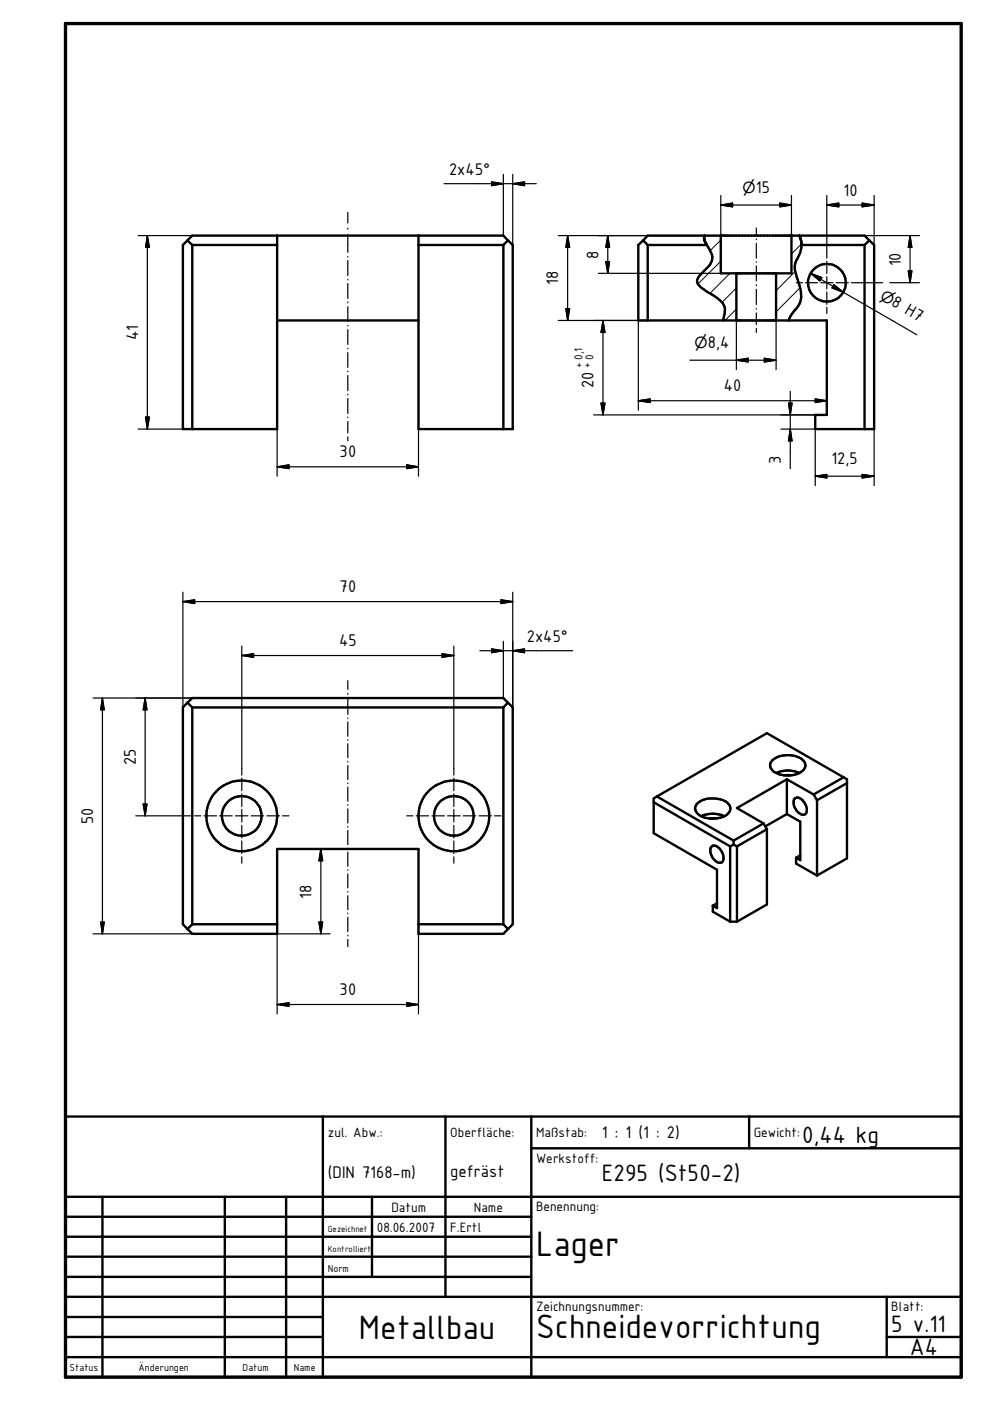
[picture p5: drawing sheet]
<svg xmlns="http://www.w3.org/2000/svg" width="210mm" height="297mm" viewBox="0 0 210 297" stroke-linecap="round" stroke-linejoin="round" font-family="sans-serif">
<g fill="none" stroke="#000" stroke-width=".51">
<path d="M39.8 51l1 .9M40.8 51.9v39.1M40.8 51.9h18M58.8 50v41h-20v-39.1l2-1.9h65.9l1 1M88.7 50v41h20v-39.1l-1-.9M88.7 51.9h18M106.7 51.9v39.1M107.7 51l-1 .9M136.4 51l-1.1 .9v16h40v20.1h-2.5v3h12.5v-39.1l-1-.9M136.4 51l.9-1h46l1 1M136.4 51l.9 .9M137.3 51.9h12.6"/>
<path d="M137.3 51.9v16M149.4 50l-.1 .8 .6 1.1M149.9 51.9a4.8 4.8 0 0 1 1.1 3.1l-.1 .4a10.4 10.4 0 0 1-2.6 3.1 1.42 1.42 0 0 0 .1 2.2l.9 .7a17.3 17.3 0 0 1 4 2.9 3.4 3.4 0 0 1 .1 3.2v.4M152.8 50v8h15v-8M156.1 58v9.9M164.5 58v9.9M169.5 50l.3 .9 .1 1M169.7 50.5v.1M169.9 51.9h13.4M169.9 51.9a10.4 10.4 0 0 1-1.3 4l-.1 1.2 .3 1.1a13.6 13.6 0 0 1 1 5.3l-.3 .9-1.6 2.2-.6 1.3M183.3 51.9v39.1M184.3 51l-1 .9"/>
<path d="M58.8 67.9h29.9M39.8 149l1-1h65.9l2 2v46l-1 1M39.8 149l-1 1v46l1 1M39.8 149l1 1M40.8 150v46M40.8 150h65.9M106.7 150v46M107.7 149l-1 1M138.6 170.1l16.2 9.4M139.3 168.9l-.7 .4v7.4l13.4 7.7v8.1l-.9-.5M139.3 168.9l16.2 9.3M147.7 170.6a5.3 5.3 0 0 1 6.7-.2 1.57 1.57 0 0 1-.6 2.6 5.5 5.5 0 0 1-6-.6l-.3-.5a1.18 1.18 0 0 1 .2-1.3z"/>
<path d="M148.7 173.1a5.7 5.7 0 0 1 4.8 0M150.5 173.5h1.3M150.8 179.6l.1-.1a1.52 1.52 0 0 1 2 .9 1.91 1.91 0 0 1 .2 2.4l-.2 .1a2.22 2.22 0 0 1-2.2-2l-.1-.6zM154.8 179.5v15.9M155.5 178.2v.9M155.5 179.1l.8 .4M155.5 179.1l-.7 .4M156.3 179.5v15.9M161.9 174.6l-6.4 3.6M161.9 174.6l.7 1.2M162.6 175.8l-6.3 3.7M162.6 175.8v16l-6.3 3.6"/>
<path d="M163.8 161.2a5.3 5.3 0 0 1 6.5 .1 1.53 1.53 0 0 1-.6 2.5 5.9 5.9 0 0 1-5.8-.3 1.47 1.47 0 0 1-.1-2.3zM164.6 163.9a5.9 5.9 0 0 1 4.9 0M166.4 164.4h1.3M166.8 172.6l2.9 1.6v8.2l-.9-.5M166.8 172.6l-4.5 2.6M166.8 165.2l5.7 3.2M166.8 165.2v7.4M166.8 165.2l-10.5 6.1 5.6 3.3M168.6 169.2a1.49 1.49 0 0 1 2 1l.5 1.2a1.05 1.05 0 0 1-.8 1.4 2.66 2.66 0 0 1-2-3.2zM172.5 168.4l.7 1.3M173.2 169.7v15.9M178.9 164.8l-16.3-9.4-23.3 13.5"/>
<path d="M178.9 164.8l.7 .4v16.8l-6.4 3.6M178.9 164.8l-6.4 3.6M179.6 166l-6.4 3.7M39.8 197l1 1h18v-18h29.9v18h18l1-1M40.8 196l-1 1M40.8 196h18M88.7 196h18M106.7 196l1 1M151.1 192v1.3l3.7 2.1M152 191.5l-.9 .5M154.8 195.4h1.5M168.8 181.9v1.2l4.4 2.5"/>
<path d="M169.7 181.4l-.9 .5M13.9 236.7h189.9v55.3h-189.9zM68.5 236.7v55.3M94.4 236.7v38.3M112.6 236.7v55.3M158.8 236.7v6.8M13.9 258h98.7M13.9 253.7h189.9M21.7 253.7v38.3M47.7 253.7v38.3M60.7 253.7v38.3M78.9 253.7v17"/>
<path d="M112.6 243.5h91.2M13.9 262.2h98.7M13.9 266.4h98.7M13.9 270.7h98.7M13.9 275h189.9M13.9 279.2h54.6M188 275v12.7M13.9 283.5h54.6M13.9 287.7h189.9M188 283.5h15.8"/>
<circle cx="175.3" cy="60" r="4"/>
<circle cx="51.3" cy="173" r="7.5"/>
<circle cx="51.3" cy="173" r="4.2"/>
<circle cx="96.2" cy="173" r="7.5"/>
<circle cx="96.2" cy="173" r="4.2"/>
</g>
<circle cx="167.8" cy="50" r=".25" fill="#000"/>
<path d="M13.9 5h189.9v287h-189.9z" fill="none" stroke="#000" stroke-width=".71"/>
<path d="M152.8 55.4l-4.8 4.8M152.8 50.9l-2.2 2.2M154.8 58l-4.3 4.2M168.6 57.5l-4.1 4.1M169.9 51.7l-2.1 2.1M156.1 65.5l-2.4 2.4M156.1 61l-3 3.1M167.3 67.9h-.1M169.6 61l-5.1 5.1" fill="none" stroke="#000" stroke-width=".21"/>
<g fill="none" stroke="#000" stroke-width=".25">
<path d="M94.1 38.9h19.6M104.2 38.6l2.5 .3-2.5 .5zM106.7 37v13M108.7 38.9l2.5-.3v.8zM108.7 37v14.9M29.3 50h11.5M31.2 50l.5 2.5h-.8zM31.2 50v41M73.7 45v2.3M73.7 48.4v.2M73.7 49.7v3.8M73.7 54.4v.1"/>
<path d="M73.7 55.2v3.2M73.7 59.2v.2M120.4 50l.4 2.5h-.8zM120.4 50v17.9M126.9 58h25.9M128.4 55.5h.8l-.3 2.5zM128.9 50l.3 2.5h-.8zM128.9 50v8M152.8 43.5l2.5-.4v.8zM152.8 41.4v8.6h-34.4M152.8 43.5h15M160.4 48.3v1.6"/>
<path d="M160.4 50.7v.1M160.4 51.6v3.1M160.4 55.5v.1M160.4 56.4v3.2M165.4 43.1l2.4 .4-2.4 .4zM167.8 41.4v8.6M168.8 59.9h1.3M170.8 59.9h2.6M171.9 58l2.3 .8-.4 .8zM171.9 58l22.5 13M174 59.9h2.6M175.3 43.5l2.5-.4v.8z"/>
<path d="M175.3 41.4v13.3M175.3 55.4v2.6M175.3 58.7v2.6M175.3 43.5h10M177.3 59.9h2.6M180.5 59.9h6.7M182.8 43.1l2.5 .4-2.5 .4zM183.3 50h11.6M185.3 41.4v10.5M188.6 59.9h6.3M192.6 57.4h.7l-.3 2.5zM193 50l.3 2.5h-.7z"/>
<path d="M193 50v9.9M58.8 67.9v33.1M73.7 60.1v3.2M73.7 64.1v.1M73.7 65v3.2M73.7 69v.1M73.7 69.9v3.1M73.7 73.8v.2M73.7 74.8v3.1M73.7 78.7v.1M73.7 79.6v3.2M88.7 67.9v33.1"/>
<path d="M118.4 67.9h18.9M120 65.4h.8l-.4 2.5zM127.8 67.9l.5 2.6h-.9zM127.8 67.9v20.1M135.3 67.9v19.1M146.3 76.4h18.2M156.1 76.4l2.5-.5v.9zM156.1 67.9v10.5M160.4 60.4v.1M160.4 61.3v3.3M160.4 65.4v.1M160.4 66.3v2.5"/>
<path d="M160.4 69.6v.9M162.1 75.9l2.4 .5-2.4 .4zM164.5 67.9v10.5M175.3 61.9v2.6M175.3 65.2v1.3M176.8 60.4l2 1.6-2.4-1zM29.3 91h11.5M30.9 88.4h.8l-.5 2.6zM58.8 99l2.5-.4v.8zM58.8 99h29.9M73.7 83.6v.1M73.7 84.5v3.2"/>
<path d="M73.7 88.4v.2M73.7 89.4v2.4M73.7 92.6v.9M86.2 98.6l2.5 .4-2.5 .4zM125.9 88h46.9M127.4 85.5h.9l-.5 2.5zM135.3 85l2.5-.4v.7zM135.3 85h40M165.6 91h7.2v12M167.2 85.5h.7l-.3 2.5zM167.6 91l.3 2.5h-.7zM167.6 83v16.4"/>
<path d="M172.8 84.6l2.5 .4-2.5 .3zM185.3 91v12M172.8 101l2.5-.4v.7zM172.8 101h12.5M182.8 100.6l2.5 .4-2.5 .3zM38.8 127.6l2.5-.4v.8zM38.8 127.6h69.9M38.8 125.6v24.4M51.3 139l2.5-.4v.8zM51.3 137v27.3M51.3 139h44.9M93.7 138.6l2.5 .4-2.5 .4z"/>
<path d="M96.2 137v27.3M101.7 138h19.7M104.2 137.6l2.5 .4-2.5 .4zM106.2 127.2l2.5 .4-2.5 .4zM106.7 136v12M108.7 138l2.5-.4v.8zM108.7 125.6v24.4M19.7 148h21.1M21.7 148l.4 2.5h-.8zM21.7 148v50M30.8 148l.4 2.5h-.8zM30.8 148v25"/>
<path d="M73.7 144.3v1.9M73.7 147.1v.1M73.7 148.1v3.4M73.7 152.2v.1M73.7 153.1v3M73.7 156.8v.2M73.7 157.7v3M28.8 173h12M30.4 170.5h.8l-.4 2.5zM41.3 173h1.3M43.3 173h2.6M46.6 173h2.6"/>
<path d="M49.9 173h2.7M51.3 165v2.6M51.3 168.3v2.7M51.3 171.6v2.7M51.3 175v2.7M51.3 178.3v2.7M53.3 173h2.6M56.6 173h2.7M59.9 173h1.4M73.7 161.4v.1M73.7 162.3v3M73.7 166v.2"/>
<path d="M73.7 166.9v3M73.7 170.6v.1M73.7 171.5v3M73.7 175.2v.1M73.7 176.1v3M73.7 179.8v.2M86.2 173h1.3M88.2 173h2.7M91.6 173h2.6M94.9 173h2.7M96.2 165v2.6M96.2 168.3v2.7"/>
<path d="M96.2 171.6v2.7M96.2 175v2.7M96.2 178.3v2.7M98.2 173h2.7M101.6 173h2.6M104.9 173h1.3M19.7 198h21.1M21.3 195.5h.8l-.4 2.5zM51.3 181.7v1.3M58.8 196v19M58.8 198h11.2M67.6 195.5h.8l-.4 2.5z"/>
<path d="M68 180l.4 2.5h-.8zM68 180v18M73.7 180.7v3M73.7 184.4v.1M73.7 185.3v3M73.7 189v.1M73.7 189.9v3M73.7 193.6v.1M73.7 194.5v3M73.7 198.3v.1M73.7 199.2v1.5M88.7 196v19"/>
<path d="M96.2 181.7v1.3M58.8 213l2.5-.4v.8zM58.8 213h29.9M86.2 212.6l2.5 .4-2.5 .4z"/>
</g>
<g fill="#000">
<path d="M104.2 38.6l2.5 .3-2.5 .5zM108.7 38.9l2.5-.3v.8zM31.2 50l.5 2.5h-.8zM120.4 50l.4 2.5h-.8zM128.4 55.5h.8l-.3 2.5zM128.9 50l.3 2.5h-.8zM152.8 43.5l2.5-.4v.8zM165.4 43.1l2.4 .4-2.4 .4zM171.9 58l2.3 .8-.4 .8zM175.3 43.5l2.5-.4v.8zM182.8 43.1l2.5 .4-2.5 .4zM192.6 57.4h.7l-.3 2.5z"/>
<path d="M193 50l.3 2.5h-.7zM120 65.4h.8l-.4 2.5zM127.8 67.9l.5 2.6h-.9zM156.1 76.4l2.5-.5v.9zM162.1 75.9l2.4 .5-2.4 .4zM176.8 60.4l2 1.6-2.4-1zM30.9 88.4h.8l-.5 2.6zM58.8 99l2.5-.4v.8zM86.2 98.6l2.5 .4-2.5 .4zM127.4 85.5h.9l-.5 2.5zM135.3 85l2.5-.4v.7zM167.2 85.5h.7l-.3 2.5z"/>
<path d="M167.6 91l.3 2.5h-.7zM172.8 84.6l2.5 .4-2.5 .3zM172.8 101l2.5-.4v.7zM182.8 100.6l2.5 .4-2.5 .3zM38.8 127.6l2.5-.4v.8zM51.3 139l2.5-.4v.8zM93.7 138.6l2.5 .4-2.5 .4zM104.2 137.6l2.5 .4-2.5 .4zM106.2 127.2l2.5 .4-2.5 .4zM108.7 138l2.5-.4v.8zM21.7 148l.4 2.5h-.8zM30.8 148l.4 2.5h-.8z"/>
<path d="M30.4 170.5h.8l-.4 2.5zM21.3 195.5h.8l-.4 2.5zM67.6 195.5h.8l-.4 2.5zM68 180l.4 2.5h-.8zM58.8 213l2.5-.4v.8zM86.2 212.6l2.5 .4-2.5 .4z"/>
</g>
<text font-size="8.1" x="113.7" y="266.2">Lager</text>
<g font-size="7.7">
<text x="76.1" y="283.8">Metallbau</text>
<text x="113.7" y="283.7">Schneidevorrichtung</text>
</g>
<g font-size="5.4">
<text x="170.1" y="242.4">0,44 kg</text>
<text x="127.6" y="250.4">E295 (St50-2)</text>
<text x="189" y="282.5">5 v.11</text>
<text x="192.9" y="287.4">A4</text>
</g>
<g font-size="3.9">
<text x="95.2" y="37">2x45°</text>
<text x="160.2" y="40.9">15</text>
<text x="178.9" y="41.5">10</text>
<text x="126.9" y="54.9" transform="rotate(-90 126.9 54.9)">8</text>
<text x="191" y="56.5" transform="rotate(-90 191 56.5)">10</text>
<text x="118.4" y="60.5" transform="rotate(-90 118.4 60.5)">18</text>
<text x="188.8" y="64.7" transform="rotate(30 188.8 64.7)">8 H7</text>
<text x="29.3" y="72.1" transform="rotate(-90 29.3 72.1)">41</text>
<text x="150.1" y="73.7">8,4</text>
<text x="125.9" y="82.3" transform="rotate(-90 125.9 82.3)">20</text>
<text x="153.5" y="83">40</text>
<text x="72" y="97">30</text>
<text x="165.6" y="98.4" transform="rotate(-90 165.6 98.4)">3</text>
<text x="176.3" y="98.5">12,5</text>
<text x="72" y="125.6">70</text>
<text x="71.9" y="137">45</text>
<text x="111.7" y="136">2x45°</text>
<text x="28.8" y="162.2" transform="rotate(-90 28.8 162.2)">25</text>
<text x="19.8" y="174.8" transform="rotate(-90 19.8 174.8)">50</text>
<text x="66" y="190.5" transform="rotate(-90 66 190.5)">18</text>
<text x="72" y="211">30</text>
<text x="127.6" y="241.3">1 : 1 (1 : 2)</text>
<text x="69.5" y="249.9">(DIN 7168-m)</text>
<text x="95.5" y="249.5">gefräst</text>
</g>
<g font-size="3.3">
<text x="157.4" y="40.9">⌀</text>
<text x="186.4" y="63.3" transform="rotate(30 186.4 63.3)">⌀</text>
<text x="147.3" y="73.7">⌀</text>
</g>
<g font-size="3.1">
<text x="69.5" y="241.1">zul. Abw.:</text>
<text x="95.5" y="241.1">Oberfläche:</text>
<text x="113.7" y="241.1">Maßstab:</text>
<text x="159.8" y="241.1">Gewicht:</text>
<text x="113.7" y="246.5">Werkstoff:</text>
<text x="83" y="257">Datum</text>
<text x="100.5" y="257">Name</text>
<text x="113.7" y="256.7">Benennung:</text>
<text x="79.9" y="261.2">08.06.2007</text>
<text x="95.5" y="261.2">F.Ertl</text>
<text x="113.7" y="278">Zeichnungsnummer:</text>
<text x="189" y="277.9">Blatt:</text>
</g>
<g font-size="2.6">
<text x="123.4" y="77.9" transform="rotate(-90 123.4 77.9)">+0,1</text>
<text x="125.2" y="77.9" transform="rotate(-90 125.2 77.9)">+0</text>
</g>
<g font-size="2.3">
<text x="69.5" y="269.7">Norm</text>
<text x="14.7" y="290.6">Status</text>
<text x="29.4" y="290.6">Änderungen</text>
<text x="51.4" y="290.6">Datum</text>
<text x="62.3" y="290.6">Name</text>
</g>
<g font-size="2">
<text x="69.5" y="261.2">Gezeichnet</text>
<text x="69.5" y="265.5">Kontrolliert</text>
</g>
</svg>
